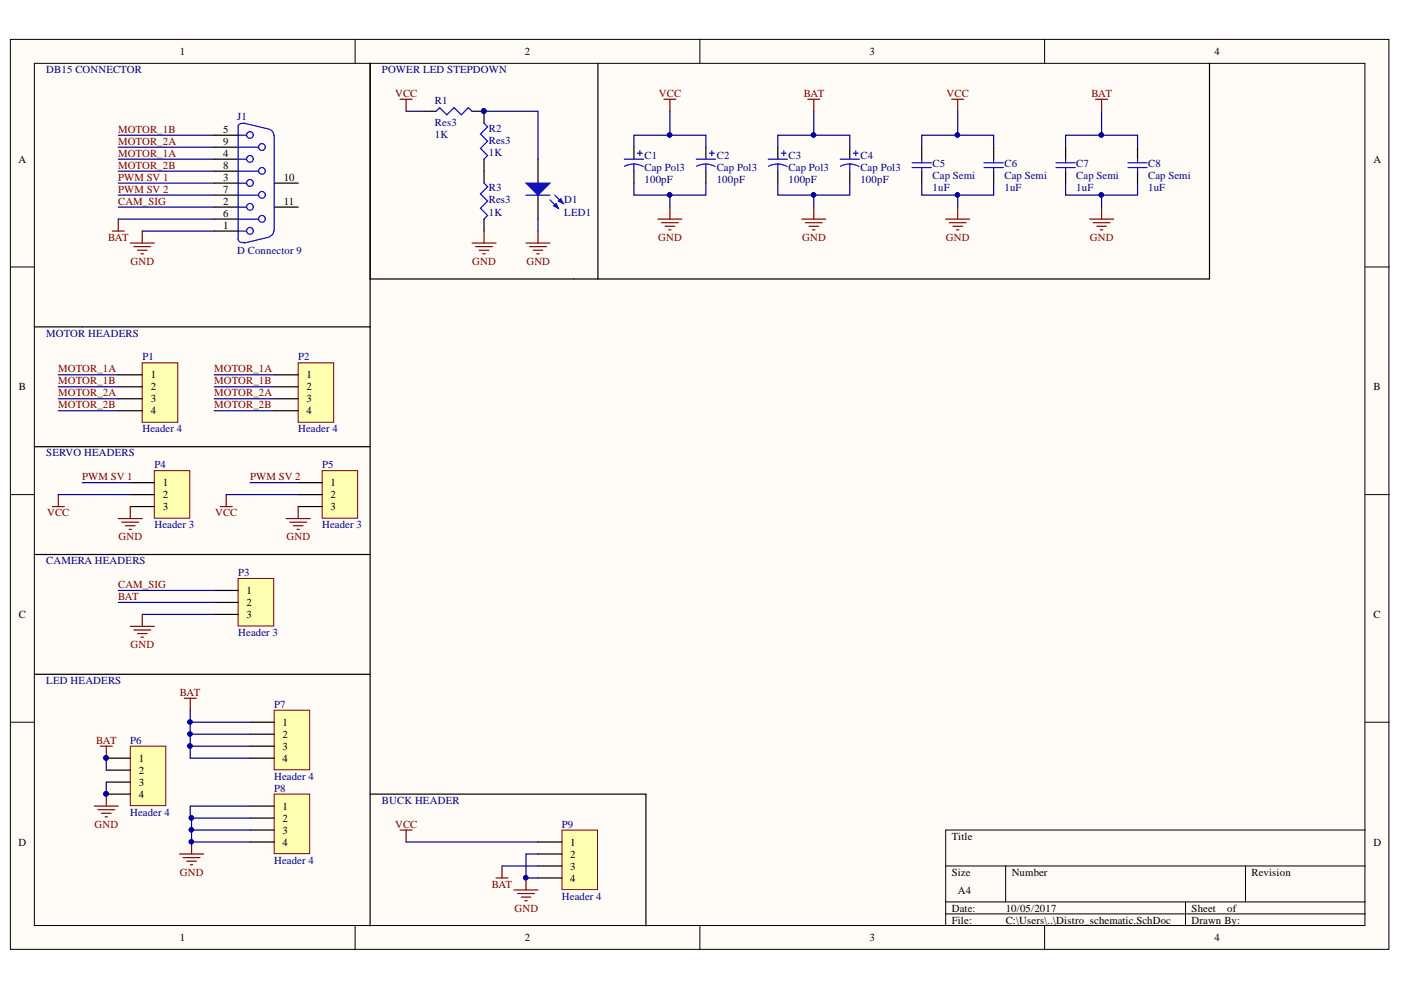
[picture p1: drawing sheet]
# Altium project Distro.PrjPcb
1 sheet, 22 parts. Net scope: global (net labels, ports and power ports of the same name join across sheets).
Board files: Distro_layout.PcbDoc, Distro_layout_B.PcbDoc

## Sheet Distro_schematic.SchDoc
size A4

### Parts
C1  Cap Pol3  value 100pF  [C0805]
C2  Cap Pol3  value 100pF  [C0805]
C3  Cap Pol3  value 100pF  [C0805]
C4  Cap Pol3  value 100pF  [C0805]
C5  Cap Semi  value 1uF  [C1206]
C6  Cap Semi  value 1uF  [C1206]
C7  Cap Semi  value 1uF  [C1206]
C8  Cap Semi  value 1uF  [C1206]
D1  LED1  [L0603]
J1  D Connector 9  [DSUB1.385-2H9]
P1  Header 4  [HDR1X4]
P2  Header 4  [HDR1X4]
P3  Header 3  [HDR1X3]
P4  Header 3  [HDR1X3]
P5  Header 3  [HDR1X3]
P6  Header 4  [HDR1X4]
P7  Header 4  [HDR1X4]
P8  Header 4  [HDR1X4]
P9  Header 4  [HDR1X4]
R1  Res3  value 1K  [J1-0603]
R2  Res3  value 1K  [J1-0603]
R3  Res3  value 1K  [J1-0603]

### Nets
BAT: C3.1 C4.1 C7.2 C8.2 J1.6 P3.2 P6.1 P6.2 P7.1 P7.2 P7.3 P7.4 P9.3
GND: C1.2 C2.2 C3.2 C4.2 C5.1 C6.1 C7.1 C8.1 D1.2(K) J1.1 P3.3 P4.3 P5.3 P6.3 P6.4 P8.1 P8.2 P8.3 P8.4 P9.2 P9.4 R3.2
VCC: C1.1 C2.1 C5.2 C6.2 P4.2 P5.2 P9.1 R1.1
CAM_SIG: J1.2 P3.1
MOTOR_1A: J1.4 P1.1 P2.1
MOTOR_1B: J1.5 P1.2 P2.2
MOTOR_2A: J1.9 P1.3 P2.3
MOTOR_2B: J1.8 P1.4 P2.4
PWM SV 1: J1.3 P4.1
PWM SV 2: J1.7 P5.1
NetD1_1: D1.1(A) R1.2 R2.1
NetR2_2: R2.2 R3.1

Not connected (* = marked no-connect by the designer): J1 10(MH1) 11(MH2)

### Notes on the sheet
- DB15 CONNECTOR
- POWER LED STEPDOWN
- (near P1) MOTOR HEADERS
- SERVO HEADERS
- CAMERA HEADERS
- LED HEADERS
- BUCK HEADER
